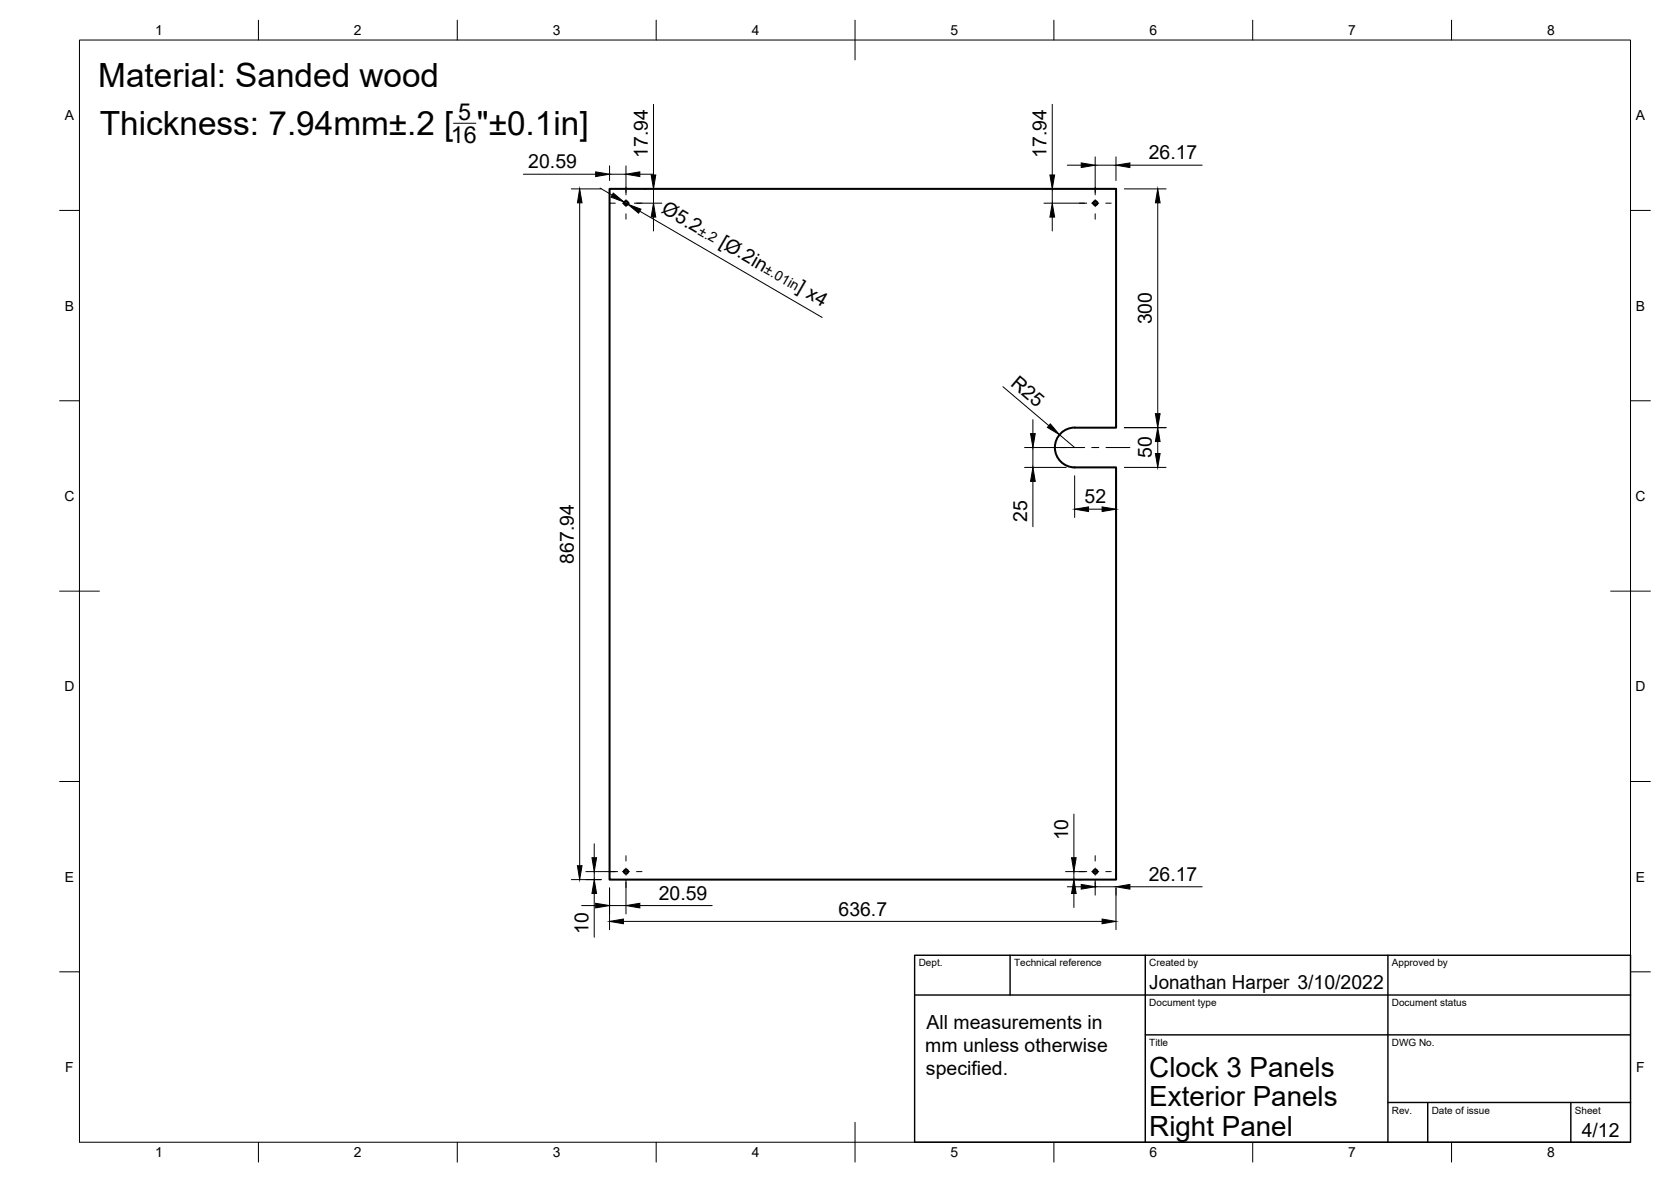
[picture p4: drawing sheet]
<svg xmlns="http://www.w3.org/2000/svg" width="420mm" height="297mm" viewBox="0 0 420 297" stroke-linecap="round" stroke-linejoin="round" font-family="sans-serif">
<!-- layer: Visible -->
<g fill="none" stroke="#000" stroke-width=".51">
<path d="M270.2 107.4a5 5 0 0 0-5 5 5 5 0 0 0 5 5.1h10.4v103.6h-127.3v-173.6h127.3v60h-10.4"/>
<circle cx="157.4" cy="51.1" r=".52"/>
<circle cx="275.4" cy="51.1" r=".52"/>
<circle cx="157.4" cy="219" r=".52"/>
<circle cx="275.4" cy="219" r=".52"/>
</g>
<!-- layer: Border -->
<g fill="none" stroke="#000" stroke-width=".25">
<path d="M20 10.1h390v276.9h-390zM65 5.1v5M115 5.1v5M165 5.1v5M215 5.1v10M265 5.1v5M315 5.1v5M365 5.1v5M15 52.9h5M410 52.9h5M15 100.7h5M410 100.7h5"/>
<path d="M15 148.6h10M405 148.6h10M15 196.4h5M410 196.4h5M15 244.2h5M410 244.2h5M65 287v5M115 287v5M165 287v5M215 282.1v9.9M265 287v5M315 287v5"/>
<path d="M365 287v5"/>
</g>
<!-- layer: TitleBlock -->
<path d="M230 240.1h180v46.9h-180zM230 250h180M254 240.1v9.9M288 240.1v46.9M349 240.1v46.9M288 260.1h122M349 277.1h61M359 277.1v9.9M395 277.1v9.9" fill="none" stroke="#000" stroke-width=".36"/>
<!-- layer: Dimensions -->
<g fill="none" stroke="#000" stroke-width=".25">
<path d="M164.3 26.2v17.8M264.6 26.2v17.8M275.4 39.4v9.6M280.6 39.4v6M131.6 43.8h18.2M143.7 47.5h7.5M145.8 51v166.6M150.9 47.3l3 1.7M153.3 41.7v3.7M153.3 43.8h4.1M156.9 50.8l.9 .5M157.4 41.7v7.3"/>
<path d="M159.5 51.1h6.9M160.9 53.1l45.8 26.7M160.9 43.8h3.5M164.3 47.5v3.6M164.3 54.6v3.4M262.5 47.5h1.5M262.5 51.1h10.8M264.6 47.5v3.6M264.6 54.6v3.4M268.4 41.5h3.5M275.4 41.5h5.2M282.7 47.5h10.5"/>
<path d="M284.1 41.5h18.2M291.1 51v53M252.2 97.2l11.5 9.8M257.6 117.5h10.5M257.6 112.5h10.5M259.7 105.5v3.5M259.7 112.5v5M266.4 109.2l3.8 3.3M270.2 119.6v10.5M280.6 119.6v10.5M282.7 107.5h10.5M282.7 117.5h10.5"/>
<path d="M291.1 111v3M259.7 121v11.4M273.7 128h3.4M147.3 219h8M149.4 212.1v3.4M149.4 219v2.1M267.9 219h5.4M270 204.6v10.9M270 219v2.1M143.7 221.1h7.5M146.3 227.6h3.5M149.4 224.5v11"/>
<path d="M153.3 223.1v10.5M153.3 227.6h4.1M156.8 231.5h120.3M157.4 221.2v8.5M160.9 227.6h18.2M268.4 222.8h3.5M270 224.5v3.6M271.1 221.1h1M275.4 221.2v3.7M275.4 222.8h5.2M280.6 223.1v10.5M284.1 222.8h18.2"/>
</g>
<g fill="#000" stroke="#000" stroke-width=".25">
<path d="M145.8 47.5l.5 3.5h-1.1zM149.8 43.2l3.5 .6-3.5 .6zM154.2 48.5l2.7 2.3-3.3-1.3zM157.4 43.8l3.5-.6v1.2zM157.8 51.3l3.4 1.3-.6 1zM164.3 51.1l.6 3.5h-1.2zM163.7 44h1.2l-.6 3.5zM264.6 51.1l.6 3.5h-1.2zM264 44h1.2l-.6 3.5zM271.9 40.9l3.5 .6-3.5 .6zM280.6 41.5l3.5-.6v1.2zM291.1 47.5l.6 3.5h-1.2z"/>
<path d="M259.1 109h1.2l-.6 3.5zM264.1 106.5l2.3 2.7-3-1.8zM291.1 107.5l.6 3.5h-1.2zM290.5 114h1.2l-.6 3.5zM290.5 104h1.2l-.6 3.5zM259.7 117.5l.6 3.5h-1.2zM270.2 128l3.5-.6v1.2zM277.1 127.4l3.5 .6-3.5 .6zM145.2 217.6h1.1l-.5 3.5zM148.8 215.5h1.2l-.6 3.5zM269.4 215.5h1.2l-.6 3.5zM149.4 221.1l.6 3.4h-1.2z"/>
<path d="M149.8 227l3.5 .6-3.5 .6zM153.3 231.5l3.5-.5v1.1zM157.4 227.6l3.5-.6v1.2zM270 221.1l.6 3.4h-1.2zM271.9 222.3l3.5 .5-3.5 .6zM277.1 231l3.5 .5-3.5 .6zM280.6 222.8l3.5-.5v1.1z"/>
<circle cx="162.2" cy="47.5" r=".11"/>
</g>
<!-- layer: Center Lines -->
<g fill="none" stroke="#000" stroke-width=".25">
<path d="M153.4 51.1h1.3M156.5 51.1h1.8M157.4 47v1.4M157.4 50.2v1.8M157.4 53.7v1.4M160.1 51.1h1.3M271.4 51.1h1.3M274.5 51.1h1.8M275.4 47v1.4M275.4 50.2v1.8M275.4 53.7v1.4M278 51.1h1.4"/>
<path d="M266.7 112.5h6M274.5 112.5h1.8M278.1 112.5h6M153.4 219h1.3M156.5 219h1.8M157.4 215v1.4M157.4 218.2v1.7M160.1 219h1.3M271.4 219h1.3M274.5 219h1.8M275.4 215v1.4M275.4 218.2v1.7"/>
<path d="M278 219h1.4M157.4 221.7v1.4M275.4 221.7v1.4"/>
</g>
<!-- layer: Annotations -->
<path d="M114 31h5.7" fill="none" stroke="#000" stroke-width=".25"/>
<g font-size="8.4">
<text x="24.7" y="22">Material: Sanded wood</text>
<text x="25.1" y="34">Thickness: 7.94mm±.2 [</text>
<text x="119.9" y="34">&quot;±0.1in]</text>
</g>
<g font-size="7">
<text x="289" y="270.6">Clock 3 Panels</text>
<text x="289" y="278.1">Exterior Panels</text>
<text x="289" y="285.5">Right Panel</text>
</g>
<g font-size="5.9">
<text x="113.4" y="36">16</text>
<text x="115.2" y="30.3">5</text>
</g>
<g font-size="4.9">
<text x="162.9" y="39.6" transform="rotate(-90 162.9 39.6)">17.94</text>
<text x="263.1" y="39.6" transform="rotate(-90 263.1 39.6)">17.94</text>
<text x="288.9" y="40.1">26.17</text>
<text x="132.8" y="42.3">20.59</text>
<text x="166.1" y="53.4" transform="rotate(30 166.1 53.4)">Ø5.2</text>
<text x="180.6" y="61.8" transform="rotate(30 180.6 61.8)">[Ø.2in</text>
<text x="200.1" y="73.2" transform="rotate(30 200.1 73.2)">] x4</text>
<text x="289.6" y="81.5" transform="rotate(-90 289.6 81.5)">300</text>
<text x="253.9" y="96.7" transform="rotate(40 253.9 96.7)">R25</text>
<text x="289.6" y="115.2" transform="rotate(-90 289.6 115.2)">50</text>
<text x="258.3" y="131.1" transform="rotate(-90 258.3 131.1)">25</text>
<text x="272.7" y="126.5">52</text>
<text x="144.3" y="141.7" transform="rotate(-90 144.3 141.7)">867.94</text>
<text x="268.6" y="211.2" transform="rotate(-90 268.6 211.2)">10</text>
<text x="288.9" y="221.4">26.17</text>
<text x="165.7" y="226.1">20.59</text>
<text x="210.8" y="230.1">636.7</text>
<text x="148" y="234.7" transform="rotate(-90 148 234.7)">10</text>
<text x="289" y="248.5">Jonathan Harper 3/10/2022</text>
<text x="233" y="258.5">All measurements in</text>
<text x="232.6" y="264.3">mm unless otherwise</text>
<text x="232.8" y="270.2">specified.</text>
<text x="397.7" y="285.7">4/12</text>
</g>
<g font-size="3.5">
<text x="39" y="8.8">1</text>
<text x="89" y="8.8">2</text>
<text x="139" y="8.8">3</text>
<text x="189" y="8.8">4</text>
<text x="239" y="8.8">5</text>
<text x="289" y="8.8">6</text>
<text x="339" y="8.8">7</text>
<text x="389" y="8.8">8</text>
<text x="16.3" y="30.2">A</text>
<text x="411.3" y="30.2">A</text>
<text x="175.3" y="58.7" transform="rotate(30 175.3 58.7)">±.2</text>
<text x="191.9" y="68.4" transform="rotate(30 191.9 68.4)">±.01in</text>
<text x="16.3" y="78">B</text>
<text x="411.3" y="78">B</text>
<text x="16.2" y="125.9">C</text>
<text x="411.2" y="125.9">C</text>
<text x="16.2" y="173.7">D</text>
<text x="411.2" y="173.7">D</text>
<text x="16.3" y="221.6">E</text>
<text x="411.3" y="221.6">E</text>
<text x="16.4" y="269.4">F</text>
<text x="411.4" y="269.4">F</text>
<text x="39" y="290.8">1</text>
<text x="89" y="290.8">2</text>
<text x="139" y="290.8">3</text>
<text x="189" y="290.8">4</text>
<text x="239" y="290.8">5</text>
<text x="289" y="290.8">6</text>
<text x="339" y="290.8">7</text>
<text x="389" y="290.8">8</text>
</g>
<g font-size="2.5">
<text x="231" y="242.9">Dept.</text>
<text x="255" y="242.9">Technical reference</text>
<text x="289" y="242.9">Created by</text>
<text x="350" y="242.9">Approved by</text>
<text x="289" y="252.8">Document type</text>
<text x="350" y="252.8">Document status</text>
<text x="289" y="262.9">Title</text>
<text x="350" y="262.9">DWG No.</text>
<text x="350" y="279.9">Rev.</text>
<text x="360" y="279.9">Date of issue</text>
<text x="396" y="279.9">Sheet</text>
</g>
</svg>
